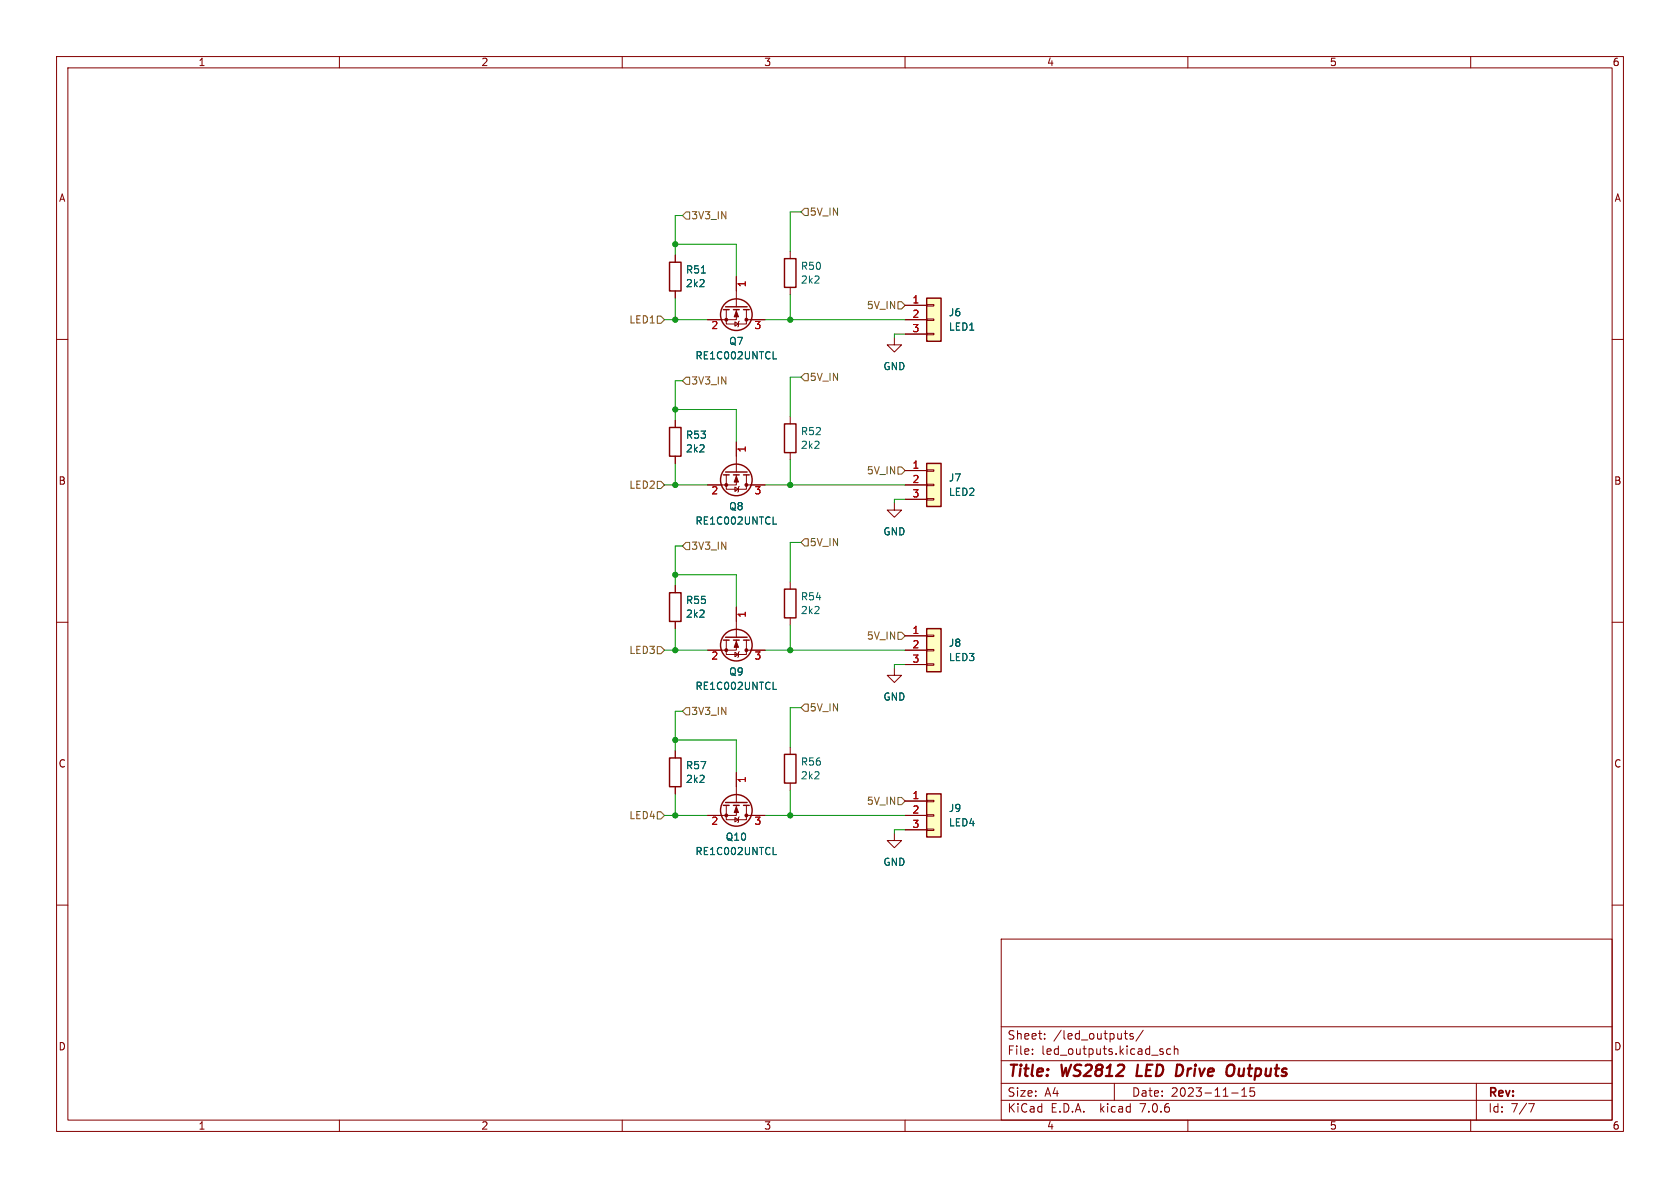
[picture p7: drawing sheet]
<svg xmlns="http://www.w3.org/2000/svg" width="297mm" height="210mm" viewBox="0 0 297 210" stroke-linecap="round" stroke-linejoin="round" font-family="sans-serif">
<g fill="none" stroke="#840000" stroke-width=".18">
<path d="M10 10h277v190h-277zM12 12h273v186h-273zM60 10v2M110 10v2M160 10v2M210 10v2M260 10v2M10 60h2M119.4 45.1v1.3M119.4 51.4v1.3M128.4 54.7v2.6h3.6v-2.6M129.9 56.9l.7 .4-.7 .4z"/>
<path d="M130.2 54.7v1.8h-5.1M130.2 48.9v5.3M130.7 56.8l-.1 .1v.8l-.2 .1M132 56.5h3.3M139.7 44.5v1.2M139.7 50.8v1.3M158.1 59.7v1.3h1.3l-1.3 1.2-1.3-1.2h1.3M160 56.5h3.8M160 54h3.8M160 59.1h3.8M163.8 58.9h1.3v.3h-1.3zM163.8 56.4h1.3v.2h-1.3z"/>
<path d="M163.8 53.8h1.3v.3h-1.3zM285 60h2M119.4 74.3v1.3M130.2 78.1v5.3M139.7 73.7v1.2M119.4 80.6v1.3M128.4 83.9v2.6h3.6v-2.6M129.9 86.1l.7 .4-.7 .4zM130.2 83.9v1.8h-5.1M130.7 86l-.1 .1v.8l-.2 .1M132 85.7h3.3M139.7 80v1.3"/>
<path d="M158.1 88.9v1.3h1.3l-1.3 1.2-1.3-1.2h1.3M160 85.7h3.8M160 83.2h3.8M160 88.3h3.8M163.8 88.1h1.3v.3h-1.3zM163.8 85.6h1.3v.3h-1.3zM163.8 83.1h1.3v.2h-1.3zM10 110h2M119.4 103.5v1.3M119.4 109.9v1.2M128.4 113.2v2.5h3.6v-2.5M129.9 115.3l.7 .4-.7 .4z"/>
<path d="M130.2 113.2v1.7h-5.1M130.2 107.3v5.3M130.7 115.2l-.1 .1v.8l-.2 .1M132 114.9h3.3M139.7 102.9v1.2M139.7 109.2v1.3M158.1 118.1v1.3h1.3l-1.3 1.3-1.3-1.3h1.3M160 114.9h3.8M160 112.4h3.8M160 117.5h3.8M163.8 117.3h1.3v.3h-1.3zM163.8 114.8h1.3v.3h-1.3z"/>
<path d="M163.8 112.3h1.3v.2h-1.3zM285 110h2M119.4 132.7v1.3M119.4 139.1v1.2M130.2 136.5v5.4M139.7 132.1v1.3M139.7 138.4v1.3M10 160h2M128.4 142.4v2.5h3.6v-2.5M129.9 144.5l.7 .4-.7 .4zM130.2 142.4v1.7h-5.1M130.7 144.4l-.1 .1v.8l-.2 .1"/>
<path d="M132 144.1h3.3M158.1 147.3v1.3h1.3l-1.3 1.3-1.3-1.3h1.3M160 141.6h3.8M160 144.1h3.8M160 146.7h3.8M163.8 146.6h1.3v.2h-1.3zM163.8 144h1.3v.3h-1.3zM163.8 141.5h1.3v.2h-1.3zM285 160h2M177 166h108v32h-108zM60 198v2M110 198v2"/>
<path d="M160 198v2M177 194.5h108M177 191.5h108M177 187.5h108M177 181.5h108M182.5 186.3v.1M182.5 185.5v.1M184.7 183.6v.1M184.7 182.8v.1M197 191.5v3M198.7 182.7h.6M199 183.5l.3 .2"/>
<path d="M200.3 182.8l-.3-.1-.3 .2 .1 .2 .5 .2v.3h-.6M202.1 182.1l-1.3 2M205.2 185.9l.4 .1 .1 .2-.2 .2h-.3M205.2 185.4l.4 .1M207 185.5l-.5-.1-.3 .3v.4l.2 .2h.6M207.6 185.5l.2-.1 .4 .1v.9M207.6 184.9v1.5M210 198v2M217.7 193.2h1.2M219.5 193.8h.9M219.5 192.7l.5-.4v1.5M221 192.3v.7l.2-.1h.5l.1 .6-.3 .3-.5-.1"/>
<path d="M260 198v2M261 191.5v6.5M270.2 195.1h1l-.6 1.5"/>
</g>
<path d="M201.2 188.2l-.3 2h1M208.1 188.2l.8 .1M208.9 189.9l-.6 .3M217.5 188.2l.5 .1a1.36 1.36 0 0 1-.4 1.9" fill="none" stroke="#840000" stroke-width=".4"/>
<g fill="none" stroke="#840000" stroke-width=".25">
<path d="M118.4 46.4h2v5h-2zM127.9 54.7h1M128.3 54.2h3.8M129.7 54.7h1M131.4 54.7h1.1M138.7 45.7h2v5.1h-2zM163.8 52.7h2.6v7.6h-2.6zM118.4 75.6h2v5h-2zM138.7 74.9h2v5.1h-2zM127.9 83.9h1M128.3 83.4h3.8M129.7 83.9h1"/>
<path d="M131.4 83.9h1.1M163.8 81.9h2.6v7.6h-2.6zM118.4 104.8h2v5.1h-2zM127.9 113.2h1M128.3 112.6h3.8M129.7 113.2h1M131.4 113.2h1.1M138.7 104.1h2v5.1h-2zM163.8 111.1h2.6v7.6h-2.6zM118.4 134h2v5.1h-2zM138.7 133.4h2v5h-2zM127.9 142.4h1"/>
<path d="M128.3 141.9h3.8M129.7 142.4h1M131.4 142.4h1.1M163.8 140.3h2.6v7.7h-2.6z"/>
<circle cx="130.2" cy="55.6" r="2.79"/>
<circle cx="130.2" cy="84.8" r="2.79"/>
<circle cx="130.2" cy="114" r="2.79"/>
<circle cx="130.2" cy="143.3" r="2.79"/>
</g>
<g fill="#840000" stroke="#840000" stroke-width=".18">
<path d="M130.2 55l.4 1h-.8z"/>
<path d="M130.2 84.2l.4 1h-.8z"/>
<path d="M130.2 113.4l.4 1h-.8z"/>
<path d="M130.2 142.6l.4 1h-.8z"/>
<circle cx="128.4" cy="56.5" r=".25"/>
<circle cx="132" cy="56.5" r=".25"/>
<circle cx="128.4" cy="85.7" r=".25"/>
<circle cx="132" cy="85.7" r=".25"/>
<circle cx="128.4" cy="114.9" r=".25"/>
<circle cx="132" cy="114.9" r=".25"/>
<circle cx="128.4" cy="144.1" r=".25"/>
<circle cx="132" cy="144.1" r=".25"/>
</g>
<path d="M124 48.3h.7M136.7 63.4h.6M136.7 92.7h.6M136.7 121.9h.6M136.7 151.1h.6" fill="none" stroke="#006464" stroke-width=".18"/>
<g fill="#ffffc2" stroke="#ffffc2" stroke-width=".18">
<path d="M163.8 52.7h2.6v7.6h-2.6z"/>
<path d="M163.8 81.9h2.6v7.6h-2.6z"/>
<path d="M163.8 140.3h2.6v7.7h-2.6z"/>
<path d="M163.8 111.1h2.6v7.6h-2.6z"/>
</g>
<g fill="none" stroke="#725600" stroke-width=".18">
<path d="M120.6 38.1l.7-.6h.6v1.2h-.6zM142.2 36.8h.7v1.3h-.7l-.6-.6zM116.2 55.9h.6l.7 .6-.7 .7h-.6zM158.7 53.3h.7l.6 .7-.6 .6h-.7zM120.6 67.3l.7-.6h.6v1.2h-.6zM142.2 66h.7v1.3h-.7l-.6-.6zM116.2 85.1h.6l.7 .6-.7 .7h-.6zM120.6 96.5l.7-.6h.6v1.3h-.6zM142.2 95.3h.7v1.2h-.7l-.6-.6zM158.7 82.6h.7l.6 .6-.6 .6h-.7zM116.2 114.3h.6l.7 .6-.7 .7h-.6zM158.7 111.8h.7l.6 .6-.6 .6h-.7z"/>
<path d="M120.6 125.7l.7-.6h.6v1.3h-.6zM142.2 124.5h.7v1.2h-.7l-.6-.6zM116.2 143.5h.6l.7 .6-.7 .7h-.6zM158.7 141h.7l.6 .6-.6 .6h-.7z"/>
</g>
<g fill="none" stroke="#009600" stroke-width=".18">
<path d="M120.6 38.1h-1.2v7M141.6 37.5h-1.9v7M117.5 56.5h7.6M119.4 52.7v3.8M119.4 43.2h10.8v5.7M135.3 56.5h24.7M139.7 52.1v4.4M160 59.1h-1.9v.6M119.4 72.4h10.8v5.7M120.6 67.3h-1.2v7M141.6 66.7h-1.9v7M117.5 85.7h7.6"/>
<path d="M119.4 81.9v3.8M120.6 96.5h-1.2v7M135.3 85.7h24.7M139.7 81.3v4.4M141.6 95.9h-1.9v7M160 88.3h-1.9v.6M117.5 114.9h7.6M119.4 111.1v3.8M119.4 101.6h10.8v5.7M135.3 114.9h24.7M139.7 110.5v4.4M160 117.5h-1.9v.6"/>
<path d="M119.4 130.8h10.8v5.7M120.6 125.7h-1.2v7M139.7 139.7v4.4M141.6 125.1h-1.9v7M117.5 144.1h7.6M119.4 140.3v3.8M135.3 144.1h24.7M160 146.7h-1.9v.6"/>
</g>
<g fill="#009600" stroke="#009600" stroke-width=".18">
<circle cx="139.7" cy="85.7" r=".46"/>
<circle cx="119.4" cy="85.7" r=".46"/>
<circle cx="119.4" cy="130.8" r=".46"/>
<circle cx="119.4" cy="114.9" r=".46"/>
<circle cx="119.4" cy="101.6" r=".46"/>
<circle cx="139.7" cy="114.9" r=".46"/>
<circle cx="119.4" cy="56.5" r=".46"/>
<circle cx="139.7" cy="56.5" r=".46"/>
<circle cx="119.4" cy="43.2" r=".46"/>
<circle cx="119.4" cy="72.4" r=".46"/>
<circle cx="119.4" cy="144.1" r=".46"/>
<circle cx="139.7" cy="144.1" r=".46"/>
</g>
<g font-size="2.8" fill="#840000">
<text x="178" y="190.9">Title:</text>
<text x="187.7" y="190.9">WS2812</text>
<text x="201.8" y="190.9">LED</text>
<text x="209.5" y="190.9">Drive</text>
<text x="219.3" y="190.9">Outputs</text>
</g>
<g font-size="2.1" fill="#840000">
<text x="178" y="184">Sheet:</text>
<text x="186.2" y="184">/led_outputs/</text>
<text x="178" y="186.7">File:</text>
<text x="184.1" y="186.7">led_outputs.kicad_sch</text>
<text x="178" y="196.9">KiCad</text>
<text x="178" y="194.1">Size:</text>
<text x="184.7" y="194.1">A4</text>
<text x="185.7" y="196.9">E.D.A.</text>
<text x="194.6" y="196.9">kicad</text>
<text x="200" y="194.1">Date:</text>
<text x="201.8" y="196.9">7.0.6</text>
<text x="207" y="194.1">2023-11-15</text>
<text x="263" y="194.3">Rev:</text>
<text x="263" y="196.9">Id:</text>
<text x="267.1" y="196.9">7/7</text>
</g>
<g font-size="1.8" fill="#840000">
<text x="35" y="11.9">1</text>
<text x="85" y="11.9">2</text>
<text x="135" y="11.9">3</text>
<text x="185" y="11.9">4</text>
<text x="235" y="11.9">5</text>
<text x="285" y="11.9">6</text>
<text x="10.3" y="35.9">A</text>
<text x="285.3" y="35.9">A</text>
<text x="10.3" y="85.9">B</text>
<text x="285.3" y="85.9">B</text>
<text x="10.3" y="135.9">C</text>
<text x="285.3" y="135.9">C</text>
<text x="10.3" y="185.9">D</text>
<text x="285.3" y="185.9">D</text>
<text x="35" y="199.9">1</text>
<text x="85" y="199.9">2</text>
<text x="135" y="199.9">3</text>
<text x="185" y="199.9">4</text>
<text x="235" y="199.9">5</text>
<text x="285" y="199.9">6</text>
</g>
<g font-size="1.8" fill="#725600">
<text x="122.1" y="39">3V3_IN</text>
<text x="143.1" y="38.3">5V_IN</text>
<text x="111.2" y="57.4">LED1</text>
<text x="153.2" y="54.8">5V_IN</text>
<text x="122.1" y="68.2">3V3_IN</text>
<text x="143.1" y="67.5">5V_IN</text>
<text x="111.2" y="86.6">LED2</text>
<text x="153.2" y="84">5V_IN</text>
<text x="122.1" y="97.4">3V3_IN</text>
<text x="143.1" y="96.7">5V_IN</text>
<text x="153.2" y="113.3">5V_IN</text>
<text x="111.2" y="115.8">LED3</text>
<text x="143.1" y="126">5V_IN</text>
<text x="122.1" y="126.6">3V3_IN</text>
<text x="153.2" y="142.5">5V_IN</text>
<text x="111.2" y="145">LED4</text>
</g>
<g font-size="1.8" fill="#006464">
<text x="141.5" y="47.9">R50</text>
<text x="121.2" y="51">2k2</text>
<text x="121.2" y="48.5">R51</text>
<text x="141.5" y="50.3">2k2</text>
<text x="167.6" y="56.1">J6</text>
<text x="167.6" y="58.6">LED1</text>
<text x="122.8" y="63.7">RE1C002UNTCL</text>
<text x="128.8" y="61.2">Q7</text>
<text x="156.1" y="65.6">GND</text>
<text x="121.2" y="77.8">R53</text>
<text x="141.5" y="77.1">R52</text>
<text x="121.2" y="80.2">2k2</text>
<text x="141.5" y="79.5">2k2</text>
<text x="167.6" y="85.3">J7</text>
<text x="167.6" y="87.9">LED2</text>
<text x="122.8" y="92.9">RE1C002UNTCL</text>
<text x="128.8" y="90.4">Q8</text>
<text x="156.1" y="94.8">GND</text>
<text x="121.2" y="107">R55</text>
<text x="141.5" y="106.3">R54</text>
<text x="121.2" y="109.4">2k2</text>
<text x="141.5" y="108.8">2k2</text>
<text x="128.8" y="119.6">Q9</text>
<text x="167.6" y="114.5">J8</text>
<text x="167.6" y="117.1">LED3</text>
<text x="122.8" y="122.1">RE1C002UNTCL</text>
<text x="156.1" y="124.1">GND</text>
<text x="121.2" y="136.2">R57</text>
<text x="141.5" y="138">2k2</text>
<text x="141.5" y="135.5">R56</text>
<text x="121.2" y="138.6">2k2</text>
<text x="167.6" y="143.7">J9</text>
<text x="128.2" y="148.8">Q10</text>
<text x="167.6" y="146.3">LED4</text>
<text x="122.8" y="151.4">RE1C002UNTCL</text>
<text x="156.1" y="153.3">GND</text>
</g>
<g font-size="1.8" fill="#a90000">
<text x="132.2" y="50.9" transform="rotate(-90 132.2 50.9)">1</text>
<text x="161.2" y="53.7">1</text>
<text x="125.7" y="58.5">2</text>
<text x="133.3" y="58.5">3</text>
<text x="161.2" y="56.3">2</text>
<text x="161.2" y="58.8">3</text>
<text x="132.2" y="80.1" transform="rotate(-90 132.2 80.1)">1</text>
<text x="161.2" y="82.9">1</text>
<text x="125.7" y="87.7">2</text>
<text x="133.3" y="87.7">3</text>
<text x="161.2" y="85.5">2</text>
<text x="161.2" y="88">3</text>
<text x="132.2" y="109.3" transform="rotate(-90 132.2 109.3)">1</text>
<text x="161.2" y="112.1">1</text>
<text x="125.7" y="116.9">2</text>
<text x="133.3" y="116.9">3</text>
<text x="161.2" y="114.7">2</text>
<text x="161.2" y="117.2">3</text>
<text x="132.2" y="138.5" transform="rotate(-90 132.2 138.5)">1</text>
<text x="161.2" y="141.4">1</text>
<text x="161.2" y="143.9">2</text>
<text x="125.7" y="146.1">2</text>
<text x="133.3" y="146.1">3</text>
<text x="161.2" y="146.4">3</text>
</g>
</svg>
